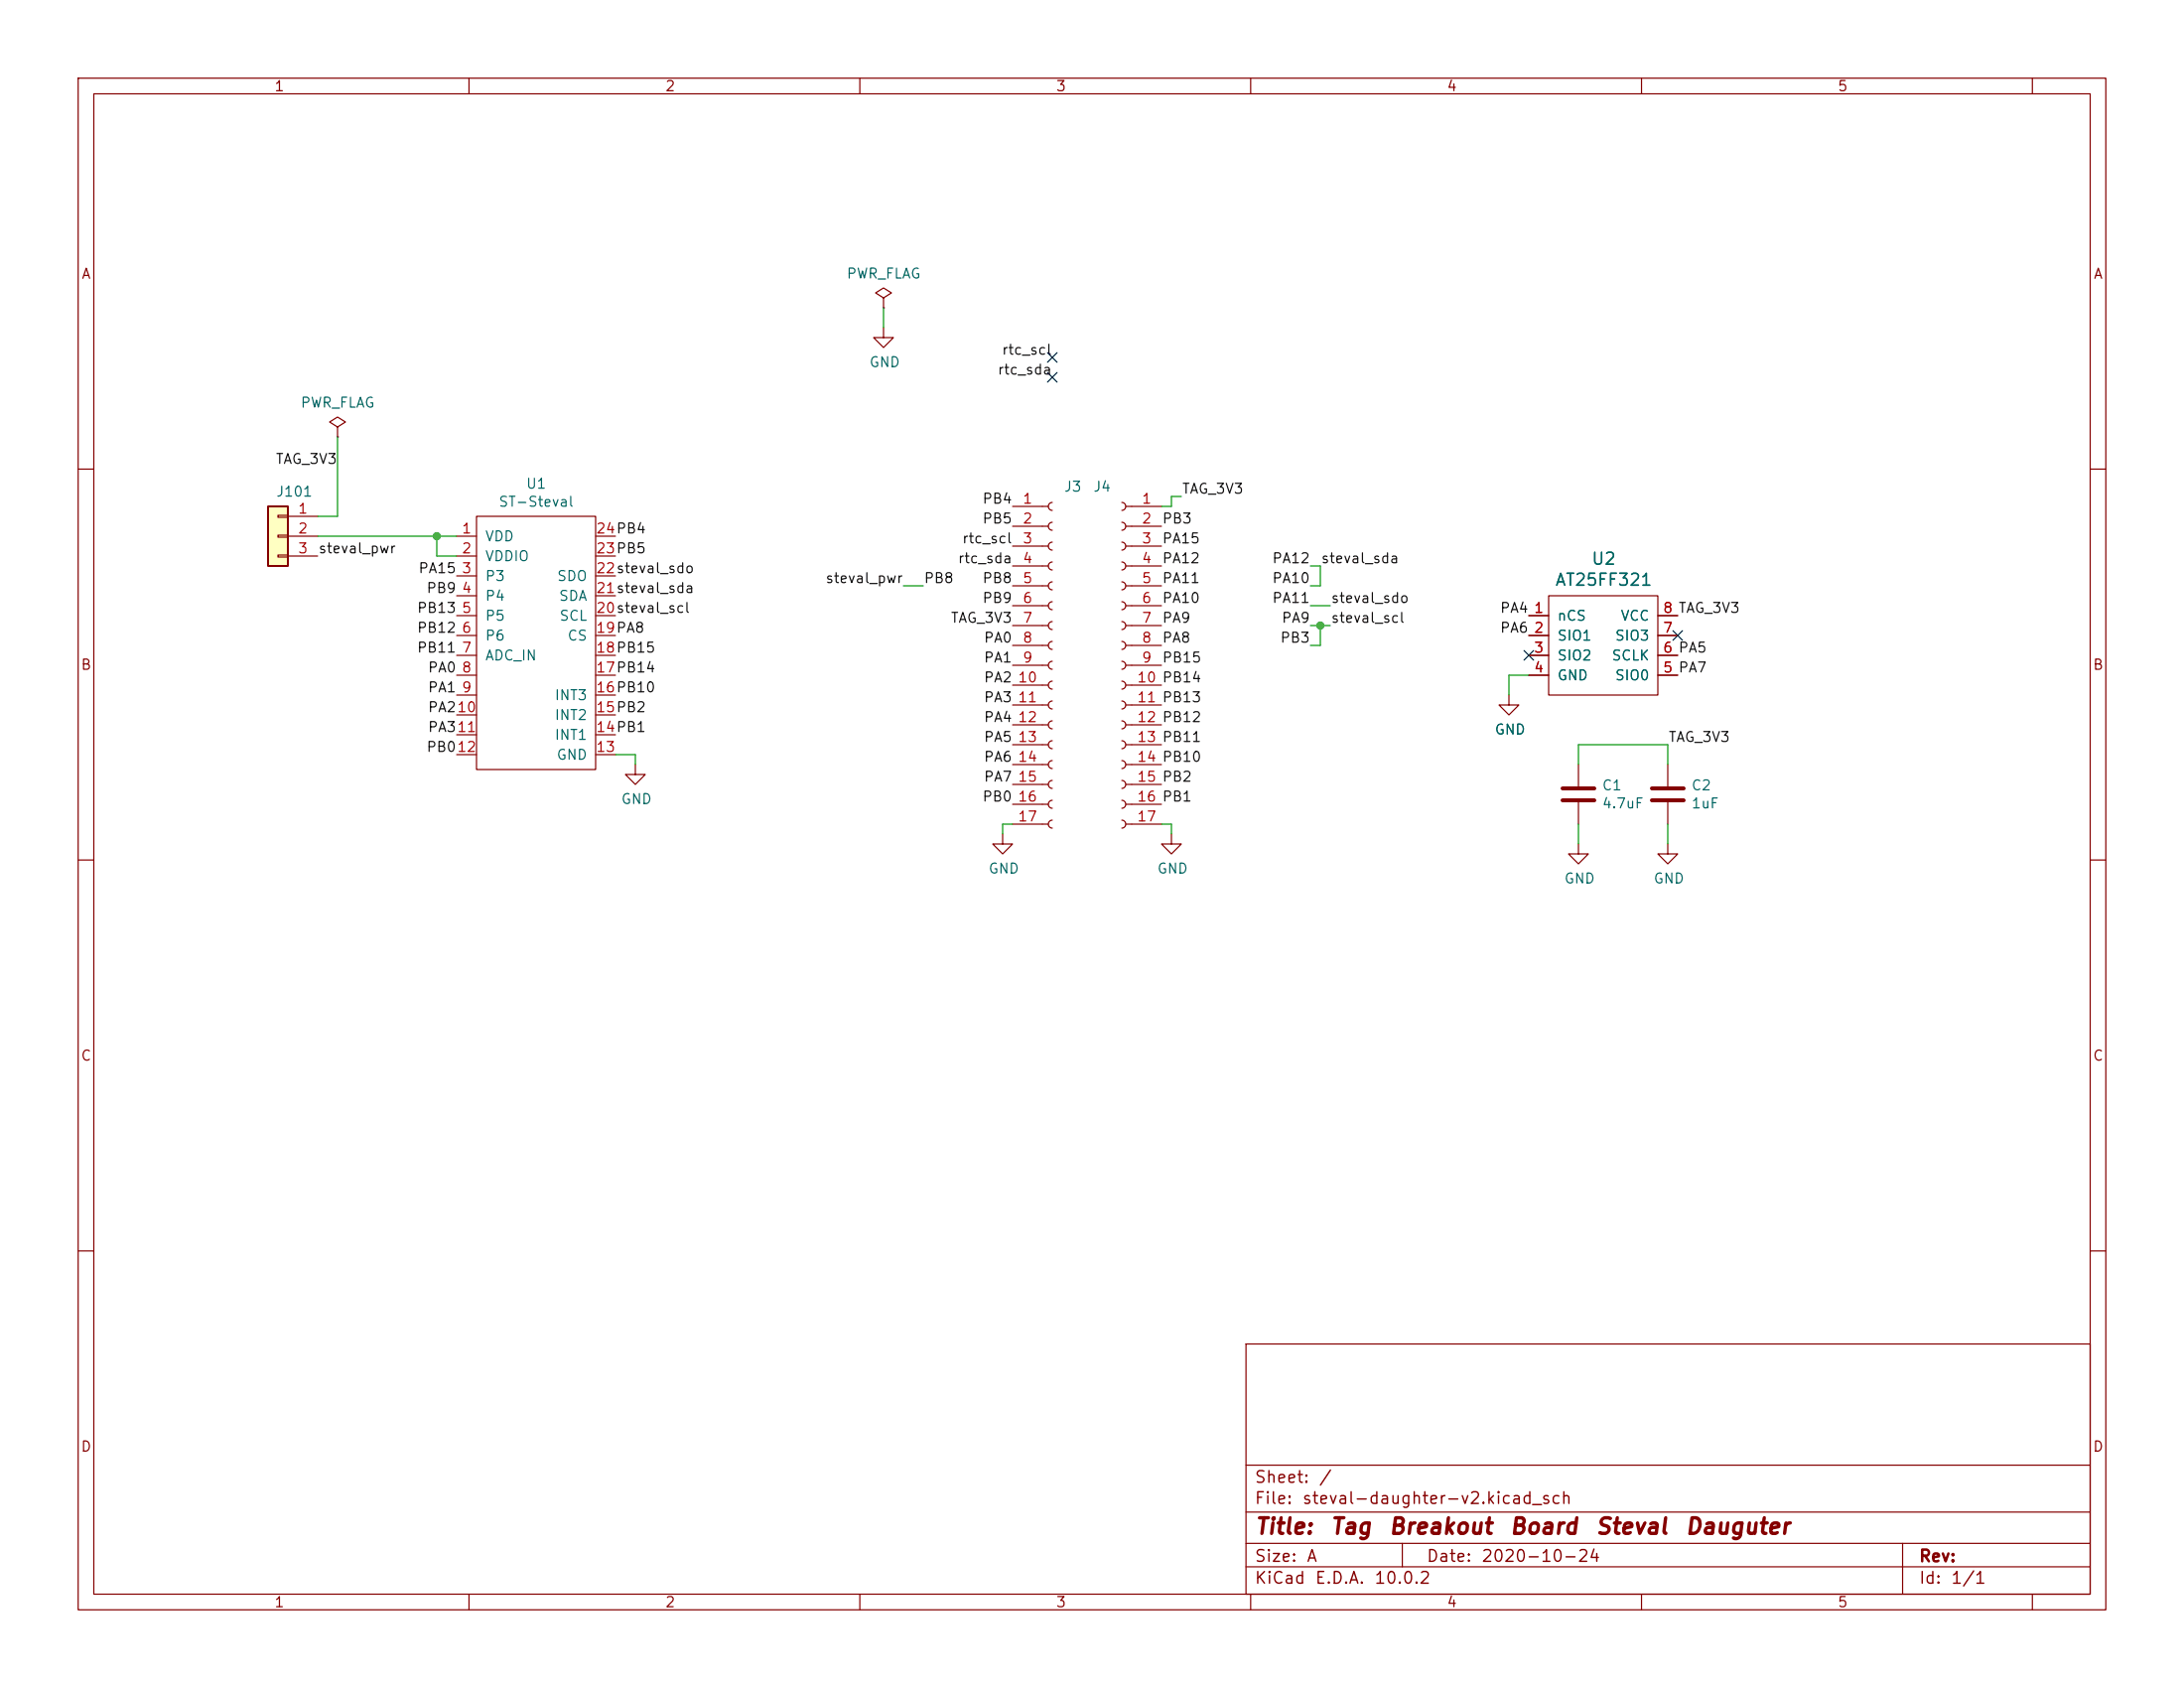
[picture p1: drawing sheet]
(kicad_sch
 (version 20231120)
 (generator "eeschema")
 (generator_version "8.0")
 (paper "A")
 (title_block
  (title "Tag Breakout Board Steval Dauguter")
  (date "2020-10-24"))
 (lib_symbols
  (symbol "Connector_Generic:Conn_01x03"
   (pin_names
    (offset 1.016) hide) (exclude_from_sim no) (in_bom yes) (on_board yes)
   (property "Reference" "J" (at 0 5.08 0) (effects (font (size 1.27 1.27))))
   (property "Value" "Conn_01x03" (at 0 -5.08 0) (effects (font (size 1.27 1.27))))
   (property "Footprint" "" (at 0 0 0) (effects (font (size 1.27 1.27)) (hide yes)))
   (property "Datasheet" "~" (at 0 0 0) (effects (font (size 1.27 1.27)) (hide yes)))
   (property "Description" "Generic connector, single row, 01x03, script generated (kicad-library-utils/schlib/autogen/connector/)" (at 0 0 0) (effects (font (size 1.27 1.27)) (hide yes)))
   (symbol "Conn_01x03_1_1"
    (rectangle (start -1.27 -2.413) (end 0 -2.667) (stroke (width 0.1524) (type default)) (fill (type none)))
    (rectangle (start -1.27 0.127) (end 0 -0.127) (stroke (width 0.1524) (type default)) (fill (type none)))
    (rectangle (start -1.27 2.667) (end 0 2.413) (stroke (width 0.1524) (type default)) (fill (type none)))
    (rectangle (start -1.27 3.81) (end 1.27 -3.81) (stroke (width 0.254) (type default)) (fill (type background)))
    (pin passive line (at -5.08 2.54 0) (length 3.81) (name "Pin_1" (effects (font (size 1.27 1.27)))) (number "1" (effects (font (size 1.27 1.27)))))
    (pin passive line (at -5.08 0 0) (length 3.81) (name "Pin_2" (effects (font (size 1.27 1.27)))) (number "2" (effects (font (size 1.27 1.27)))))
    (pin passive line (at -5.08 -2.54 0) (length 3.81) (name "Pin_3" (effects (font (size 1.27 1.27)))) (number "3" (effects (font (size 1.27 1.27)))))))
  (symbol "Device:C"
   (pin_numbers hide)
   (pin_names
    (offset 0.254)) (exclude_from_sim no) (in_bom yes) (on_board yes)
   (property "Reference" "C" (at 0.635 2.54 0) (effects (font (size 1.27 1.27)) (justify left)))
   (property "Value" "C" (at 0.635 -2.54 0) (effects (font (size 1.27 1.27)) (justify left)))
   (property "Footprint" "" (at 0.9652 -3.81 0) (effects (font (size 1.27 1.27)) (hide yes)))
   (property "Datasheet" "~" (at 0 0 0) (effects (font (size 1.27 1.27)) (hide yes)))
   (property "Description" "Unpolarized capacitor" (at 0 0 0) (effects (font (size 1.27 1.27)) (hide yes)))
   (symbol "C_0_1"
    (polyline (pts (xy -2.032 -0.762) (xy 2.032 -0.762)) (stroke (width 0.508) (type default)) (fill (type none)))
    (polyline (pts (xy -2.032 0.762) (xy 2.032 0.762)) (stroke (width 0.508) (type default)) (fill (type none))))
   (symbol "C_1_1"
    (pin passive line (at 0 3.81 270) (length 2.794) (name "~" (effects (font (size 1.27 1.27)))) (number "1" (effects (font (size 1.27 1.27)))))
    (pin passive line (at 0 -3.81 90) (length 2.794) (name "~" (effects (font (size 1.27 1.27)))) (number "2" (effects (font (size 1.27 1.27)))))))
  (symbol "power:GND"
   (power)
   (pin_names
    (offset 0)) (exclude_from_sim no) (in_bom yes) (on_board yes)
   (property "Reference" "#PWR" (at 0 -6.35 0) (effects (font (size 1.27 1.27)) (hide yes)))
   (property "Value" "GND" (at 0 -3.81 0) (effects (font (size 1.27 1.27))))
   (property "Footprint" "" (at 0 0 0) (effects (font (size 1.27 1.27)) (hide yes)))
   (property "Datasheet" "" (at 0 0 0) (effects (font (size 1.27 1.27)) (hide yes)))
   (property "Description" "Power symbol creates a global label with name \"GND\" , ground" (at 0 0 0) (effects (font (size 1.27 1.27)) (hide yes)))
   (symbol "GND_0_1"
    (polyline (pts (xy 0 0) (xy 0 -1.27) (xy 1.27 -1.27) (xy 0 -2.54) (xy -1.27 -1.27) (xy 0 -1.27)) (stroke (width 0) (type default)) (fill (type none))))
   (symbol "GND_1_1"
    (pin power_in line (at 0 0 270) (length 0) hide (name "GND" (effects (font (size 1.27 1.27)))) (number "1" (effects (font (size 1.27 1.27)))))))
  (symbol "power:PWR_FLAG"
   (power)
   (pin_numbers hide)
   (pin_names
    (offset 0) hide) (exclude_from_sim no) (in_bom yes) (on_board yes)
   (property "Reference" "#FLG" (at 0 1.905 0) (effects (font (size 1.27 1.27)) (hide yes)))
   (property "Value" "PWR_FLAG" (at 0 3.81 0) (effects (font (size 1.27 1.27))))
   (property "Footprint" "" (at 0 0 0) (effects (font (size 1.27 1.27)) (hide yes)))
   (property "Datasheet" "~" (at 0 0 0) (effects (font (size 1.27 1.27)) (hide yes)))
   (property "Description" "Special symbol for telling ERC where power comes from" (at 0 0 0) (effects (font (size 1.27 1.27)) (hide yes)))
   (symbol "PWR_FLAG_0_0"
    (pin power_out line (at 0 0 90) (length 0) (name "pwr" (effects (font (size 1.27 1.27)))) (number "1" (effects (font (size 1.27 1.27))))))
   (symbol "PWR_FLAG_0_1"
    (polyline (pts (xy 0 0) (xy 0 1.27) (xy -1.016 1.905) (xy 0 2.54) (xy 1.016 1.905) (xy 0 1.27)) (stroke (width 0) (type default)) (fill (type none)))))
  (symbol "tag-breakout-steval-daughter-v2-rescue:Conn_01x17_Female-Connector"
   (pin_names
    (offset 1.016) hide) (exclude_from_sim no) (in_bom yes) (on_board yes)
   (property "Reference" "J" (at 0 22.86 0) (effects (font (size 1.27 1.27))))
   (property "Value" "Conn_01x17_Female-Connector" (at 0 -22.86 0) (effects (font (size 1.27 1.27))))
   (property "Footprint" "" (at 0 0 0) (effects (font (size 1.27 1.27)) (hide yes)))
   (property "Datasheet" "" (at 0 0 0) (effects (font (size 1.27 1.27)) (hide yes)))
   (property "Description" "" (at 0 0 0) (effects (font (size 1.27 1.27)) (hide yes)))
   (symbol "Conn_01x17_Female-Connector_1_1"
    (arc (start 0 -19.812) (mid -0.5058 -20.32) (end 0 -20.828) (stroke (width 0.1524) (type default)) (fill (type none)))
    (arc (start 0 -17.272) (mid -0.5058 -17.78) (end 0 -18.288) (stroke (width 0.1524) (type default)) (fill (type none)))
    (arc (start 0 -14.732) (mid -0.5058 -15.24) (end 0 -15.748) (stroke (width 0.1524) (type default)) (fill (type none)))
    (arc (start 0 -12.192) (mid -0.5058 -12.7) (end 0 -13.208) (stroke (width 0.1524) (type default)) (fill (type none)))
    (arc (start 0 -9.652) (mid -0.5058 -10.16) (end 0 -10.668) (stroke (width 0.1524) (type default)) (fill (type none)))
    (arc (start 0 -7.112) (mid -0.5058 -7.62) (end 0 -8.128) (stroke (width 0.1524) (type default)) (fill (type none)))
    (arc (start 0 -4.572) (mid -0.5058 -5.08) (end 0 -5.588) (stroke (width 0.1524) (type default)) (fill (type none)))
    (arc (start 0 -2.032) (mid -0.5058 -2.54) (end 0 -3.048) (stroke (width 0.1524) (type default)) (fill (type none)))
    (polyline (pts (xy -1.27 -20.32) (xy -0.508 -20.32)) (stroke (width 0.1524) (type default)) (fill (type none)))
    (polyline (pts (xy -1.27 -17.78) (xy -0.508 -17.78)) (stroke (width 0.1524) (type default)) (fill (type none)))
    (polyline (pts (xy -1.27 -15.24) (xy -0.508 -15.24)) (stroke (width 0.1524) (type default)) (fill (type none)))
    (polyline (pts (xy -1.27 -12.7) (xy -0.508 -12.7)) (stroke (width 0.1524) (type default)) (fill (type none)))
    (polyline (pts (xy -1.27 -10.16) (xy -0.508 -10.16)) (stroke (width 0.1524) (type default)) (fill (type none)))
    (polyline (pts (xy -1.27 -7.62) (xy -0.508 -7.62)) (stroke (width 0.1524) (type default)) (fill (type none)))
    (polyline (pts (xy -1.27 -5.08) (xy -0.508 -5.08)) (stroke (width 0.1524) (type default)) (fill (type none)))
    (polyline (pts (xy -1.27 -2.54) (xy -0.508 -2.54)) (stroke (width 0.1524) (type default)) (fill (type none)))
    (polyline (pts (xy -1.27 0) (xy -0.508 0)) (stroke (width 0.1524) (type default)) (fill (type none)))
    (polyline (pts (xy -1.27 2.54) (xy -0.508 2.54)) (stroke (width 0.1524) (type default)) (fill (type none)))
    (polyline (pts (xy -1.27 5.08) (xy -0.508 5.08)) (stroke (width 0.1524) (type default)) (fill (type none)))
    (polyline (pts (xy -1.27 7.62) (xy -0.508 7.62)) (stroke (width 0.1524) (type default)) (fill (type none)))
    (polyline (pts (xy -1.27 10.16) (xy -0.508 10.16)) (stroke (width 0.1524) (type default)) (fill (type none)))
    (polyline (pts (xy -1.27 12.7) (xy -0.508 12.7)) (stroke (width 0.1524) (type default)) (fill (type none)))
    (polyline (pts (xy -1.27 15.24) (xy -0.508 15.24)) (stroke (width 0.1524) (type default)) (fill (type none)))
    (polyline (pts (xy -1.27 17.78) (xy -0.508 17.78)) (stroke (width 0.1524) (type default)) (fill (type none)))
    (polyline (pts (xy -1.27 20.32) (xy -0.508 20.32)) (stroke (width 0.1524) (type default)) (fill (type none)))
    (arc (start 0 0.508) (mid -0.5058 0) (end 0 -0.508) (stroke (width 0.1524) (type default)) (fill (type none)))
    (arc (start 0 3.048) (mid -0.5058 2.54) (end 0 2.032) (stroke (width 0.1524) (type default)) (fill (type none)))
    (arc (start 0 5.588) (mid -0.5058 5.08) (end 0 4.572) (stroke (width 0.1524) (type default)) (fill (type none)))
    (arc (start 0 8.128) (mid -0.5058 7.62) (end 0 7.112) (stroke (width 0.1524) (type default)) (fill (type none)))
    (arc (start 0 10.668) (mid -0.5058 10.16) (end 0 9.652) (stroke (width 0.1524) (type default)) (fill (type none)))
    (arc (start 0 13.208) (mid -0.5058 12.7) (end 0 12.192) (stroke (width 0.1524) (type default)) (fill (type none)))
    (arc (start 0 15.748) (mid -0.5058 15.24) (end 0 14.732) (stroke (width 0.1524) (type default)) (fill (type none)))
    (arc (start 0 18.288) (mid -0.5058 17.78) (end 0 17.272) (stroke (width 0.1524) (type default)) (fill (type none)))
    (arc (start 0 20.828) (mid -0.5058 20.32) (end 0 19.812) (stroke (width 0.1524) (type default)) (fill (type none)))
    (pin passive line (at -5.08 20.32 0) (length 3.81) (name "Pin_1" (effects (font (size 1.27 1.27)))) (number "1" (effects (font (size 1.27 1.27)))))
    (pin passive line (at -5.08 -2.54 0) (length 3.81) (name "Pin_10" (effects (font (size 1.27 1.27)))) (number "10" (effects (font (size 1.27 1.27)))))
    (pin passive line (at -5.08 -5.08 0) (length 3.81) (name "Pin_11" (effects (font (size 1.27 1.27)))) (number "11" (effects (font (size 1.27 1.27)))))
    (pin passive line (at -5.08 -7.62 0) (length 3.81) (name "Pin_12" (effects (font (size 1.27 1.27)))) (number "12" (effects (font (size 1.27 1.27)))))
    (pin passive line (at -5.08 -10.16 0) (length 3.81) (name "Pin_13" (effects (font (size 1.27 1.27)))) (number "13" (effects (font (size 1.27 1.27)))))
    (pin passive line (at -5.08 -12.7 0) (length 3.81) (name "Pin_14" (effects (font (size 1.27 1.27)))) (number "14" (effects (font (size 1.27 1.27)))))
    (pin passive line (at -5.08 -15.24 0) (length 3.81) (name "Pin_15" (effects (font (size 1.27 1.27)))) (number "15" (effects (font (size 1.27 1.27)))))
    (pin passive line (at -5.08 -17.78 0) (length 3.81) (name "Pin_16" (effects (font (size 1.27 1.27)))) (number "16" (effects (font (size 1.27 1.27)))))
    (pin passive line (at -5.08 -20.32 0) (length 3.81) (name "Pin_17" (effects (font (size 1.27 1.27)))) (number "17" (effects (font (size 1.27 1.27)))))
    (pin passive line (at -5.08 17.78 0) (length 3.81) (name "Pin_2" (effects (font (size 1.27 1.27)))) (number "2" (effects (font (size 1.27 1.27)))))
    (pin passive line (at -5.08 15.24 0) (length 3.81) (name "Pin_3" (effects (font (size 1.27 1.27)))) (number "3" (effects (font (size 1.27 1.27)))))
    (pin passive line (at -5.08 12.7 0) (length 3.81) (name "Pin_4" (effects (font (size 1.27 1.27)))) (number "4" (effects (font (size 1.27 1.27)))))
    (pin passive line (at -5.08 10.16 0) (length 3.81) (name "Pin_5" (effects (font (size 1.27 1.27)))) (number "5" (effects (font (size 1.27 1.27)))))
    (pin passive line (at -5.08 7.62 0) (length 3.81) (name "Pin_6" (effects (font (size 1.27 1.27)))) (number "6" (effects (font (size 1.27 1.27)))))
    (pin passive line (at -5.08 5.08 0) (length 3.81) (name "Pin_7" (effects (font (size 1.27 1.27)))) (number "7" (effects (font (size 1.27 1.27)))))
    (pin passive line (at -5.08 2.54 0) (length 3.81) (name "Pin_8" (effects (font (size 1.27 1.27)))) (number "8" (effects (font (size 1.27 1.27)))))
    (pin passive line (at -5.08 0 0) (length 3.81) (name "Pin_9" (effects (font (size 1.27 1.27)))) (number "9" (effects (font (size 1.27 1.27)))))))
  (symbol "tag-breakout-steval-daughter-v2-rescue:MX25R6435F-gpsparts"
   (pin_names
    (offset 1.016)) (exclude_from_sim no) (in_bom yes) (on_board yes)
   (property "Reference" "U" (at 0 8.89 0) (effects (font (size 1.524 1.524))))
   (property "Value" "MX25R6435F-gpsparts" (at 0 -8.89 0) (effects (font (size 1.524 1.524))))
   (property "Footprint" "" (at 0 0 0) (effects (font (size 1.524 1.524)) (hide yes)))
   (property "Datasheet" "" (at 0 0 0) (effects (font (size 1.524 1.524)) (hide yes)))
   (property "Description" "" (at 0 0 0) (effects (font (size 1.27 1.27)) (hide yes)))
   (symbol "MX25R6435F-gpsparts_0_1"
    (rectangle (start -7.62 -6.35) (end 6.35 6.35) (stroke (width 0) (type default)) (fill (type none))))
   (symbol "MX25R6435F-gpsparts_1_1"
    (pin input line (at -10.16 3.81 0) (length 2.54) (name "nCS" (effects (font (size 1.27 1.27)))) (number "1" (effects (font (size 1.27 1.27)))))
    (pin bidirectional line (at -10.16 1.27 0) (length 2.54) (name "SIO1" (effects (font (size 1.27 1.27)))) (number "2" (effects (font (size 1.27 1.27)))))
    (pin bidirectional line (at -10.16 -1.27 0) (length 2.54) (name "SIO2" (effects (font (size 1.27 1.27)))) (number "3" (effects (font (size 1.27 1.27)))))
    (pin power_in line (at -10.16 -3.81 0) (length 2.54) (name "GND" (effects (font (size 1.27 1.27)))) (number "4" (effects (font (size 1.27 1.27)))))
    (pin bidirectional line (at 8.89 -3.81 180) (length 2.54) (name "SIO0" (effects (font (size 1.27 1.27)))) (number "5" (effects (font (size 1.27 1.27)))))
    (pin input line (at 8.89 -1.27 180) (length 2.54) (name "SCLK" (effects (font (size 1.27 1.27)))) (number "6" (effects (font (size 1.27 1.27)))))
    (pin bidirectional line (at 8.89 1.27 180) (length 2.54) (name "SIO3" (effects (font (size 1.27 1.27)))) (number "7" (effects (font (size 1.27 1.27)))))
    (pin power_in line (at 8.89 3.81 180) (length 2.54) (name "VCC" (effects (font (size 1.27 1.27)))) (number "8" (effects (font (size 1.27 1.27)))))))
  (symbol "tag-breakout-steval-daughter-v2-rescue:ST-Steval-gpsparts"
   (pin_names
    (offset 1.016)) (exclude_from_sim no) (in_bom yes) (on_board yes)
   (property "Reference" "U" (at -0.635 15.875 0) (effects (font (size 1.27 1.27))))
   (property "Value" "ST-Steval-gpsparts" (at 0 13.97 0) (effects (font (size 1.27 1.27))))
   (property "Footprint" "" (at 0 10.16 0) (effects (font (size 1.27 1.27)) (hide yes)))
   (property "Datasheet" "" (at 0 10.16 0) (effects (font (size 1.27 1.27)) (hide yes)))
   (property "Description" "" (at 0 0 0) (effects (font (size 1.27 1.27)) (hide yes)))
   (symbol "ST-Steval-gpsparts_0_1"
    (rectangle (start 7.62 12.7) (end -7.62 -19.685) (stroke (width 0) (type default)) (fill (type none))))
   (symbol "ST-Steval-gpsparts_1_1"
    (pin power_in line (at -10.16 10.16 0) (length 2.54) (name "VDD" (effects (font (size 1.27 1.27)))) (number "1" (effects (font (size 1.27 1.27)))))
    (pin input line (at -10.16 -12.7 0) (length 2.54) (name "~" (effects (font (size 1.27 1.27)))) (number "10" (effects (font (size 1.27 1.27)))))
    (pin input line (at -10.16 -15.24 0) (length 2.54) (name "~" (effects (font (size 1.27 1.27)))) (number "11" (effects (font (size 1.27 1.27)))))
    (pin input line (at -10.16 -17.78 0) (length 2.54) (name "~" (effects (font (size 1.27 1.27)))) (number "12" (effects (font (size 1.27 1.27)))))
    (pin power_in line (at 10.16 -17.78 180) (length 2.54) (name "GND" (effects (font (size 1.27 1.27)))) (number "13" (effects (font (size 1.27 1.27)))))
    (pin input line (at 10.16 -15.24 180) (length 2.54) (name "INT1" (effects (font (size 1.27 1.27)))) (number "14" (effects (font (size 1.27 1.27)))))
    (pin input line (at 10.16 -12.7 180) (length 2.54) (name "INT2" (effects (font (size 1.27 1.27)))) (number "15" (effects (font (size 1.27 1.27)))))
    (pin input line (at 10.16 -10.16 180) (length 2.54) (name "INT3" (effects (font (size 1.27 1.27)))) (number "16" (effects (font (size 1.27 1.27)))))
    (pin input line (at 10.16 -7.62 180) (length 2.54) (name "~" (effects (font (size 1.27 1.27)))) (number "17" (effects (font (size 1.27 1.27)))))
    (pin input line (at 10.16 -5.08 180) (length 2.54) (name "~" (effects (font (size 1.27 1.27)))) (number "18" (effects (font (size 1.27 1.27)))))
    (pin input line (at 10.16 -2.54 180) (length 2.54) (name "CS" (effects (font (size 1.27 1.27)))) (number "19" (effects (font (size 1.27 1.27)))))
    (pin power_in line (at -10.16 7.62 0) (length 2.54) (name "VDDIO" (effects (font (size 1.27 1.27)))) (number "2" (effects (font (size 1.27 1.27)))))
    (pin input line (at 10.16 0 180) (length 2.54) (name "SCL" (effects (font (size 1.27 1.27)))) (number "20" (effects (font (size 1.27 1.27)))))
    (pin input line (at 10.16 2.54 180) (length 2.54) (name "SDA" (effects (font (size 1.27 1.27)))) (number "21" (effects (font (size 1.27 1.27)))))
    (pin output line (at 10.16 5.08 180) (length 2.54) (name "SDO" (effects (font (size 1.27 1.27)))) (number "22" (effects (font (size 1.27 1.27)))))
    (pin input line (at 10.16 7.62 180) (length 2.54) (name "~" (effects (font (size 1.27 1.27)))) (number "23" (effects (font (size 1.27 1.27)))))
    (pin input line (at 10.16 10.16 180) (length 2.54) (name "~" (effects (font (size 1.27 1.27)))) (number "24" (effects (font (size 1.27 1.27)))))
    (pin input line (at -10.16 5.08 0) (length 2.54) (name "P3" (effects (font (size 1.27 1.27)))) (number "3" (effects (font (size 1.27 1.27)))))
    (pin input line (at -10.16 2.54 0) (length 2.54) (name "P4" (effects (font (size 1.27 1.27)))) (number "4" (effects (font (size 1.27 1.27)))))
    (pin input line (at -10.16 0 0) (length 2.54) (name "P5" (effects (font (size 1.27 1.27)))) (number "5" (effects (font (size 1.27 1.27)))))
    (pin input line (at -10.16 -2.54 0) (length 2.54) (name "P6" (effects (font (size 1.27 1.27)))) (number "6" (effects (font (size 1.27 1.27)))))
    (pin input line (at -10.16 -5.08 0) (length 2.54) (name "ADC_IN" (effects (font (size 1.27 1.27)))) (number "7" (effects (font (size 1.27 1.27)))))
    (pin input line (at -10.16 -7.62 0) (length 2.54) (name "~" (effects (font (size 1.27 1.27)))) (number "8" (effects (font (size 1.27 1.27)))))
    (pin input line (at -10.16 -10.16 0) (length 2.54) (name "~" (effects (font (size 1.27 1.27)))) (number "9" (effects (font (size 1.27 1.27))))))))
 (junction
  (at 168.91 80.01)
  (diameter 0)
  (color 0 0 0 0))
 (junction
  (at 55.88 68.58)
  (diameter 0)
  (color 0 0 0 0))
 (no_connect
  (at 195.58 83.82))
 (no_connect
  (at 134.62 48.26))
 (no_connect
  (at 214.63 81.28))
 (no_connect
  (at 134.62 45.72))
 (wire
  (pts (xy 213.36 105.41) (xy 213.36 107.95))
  (stroke (width 0) (type default)))
 (wire
  (pts (xy 195.58 86.36) (xy 193.04 86.36))
  (stroke (width 0) (type default)))
 (wire
  (pts (xy 167.64 74.93) (xy 168.91 74.93))
  (stroke (width 0) (type default)))
 (wire
  (pts (xy 113.03 39.37) (xy 113.03 41.91))
  (stroke (width 0) (type default)))
 (wire
  (pts (xy 43.18 55.88) (xy 43.18 66.04))
  (stroke (width 0) (type default)))
 (wire
  (pts (xy 55.88 71.12) (xy 58.42 71.12))
  (stroke (width 0) (type default)))
 (wire
  (pts (xy 167.64 72.39) (xy 168.91 72.39))
  (stroke (width 0) (type default)))
 (wire
  (pts (xy 78.74 96.52) (xy 81.28 96.52))
  (stroke (width 0) (type default)))
 (wire
  (pts (xy 55.88 68.58) (xy 58.42 68.58))
  (stroke (width 0) (type default)))
 (wire
  (pts (xy 128.27 105.41) (xy 128.27 106.68))
  (stroke (width 0) (type default)))
 (wire
  (pts (xy 55.88 68.58) (xy 55.88 71.12))
  (stroke (width 0) (type default)))
 (wire
  (pts (xy 168.91 80.01) (xy 170.18 80.01))
  (stroke (width 0) (type default)))
 (wire
  (pts (xy 40.64 66.04) (xy 43.18 66.04))
  (stroke (width 0) (type default)))
 (wire
  (pts (xy 149.86 105.41) (xy 149.86 106.68))
  (stroke (width 0) (type default)))
 (wire
  (pts (xy 149.86 64.77) (xy 148.59 64.77))
  (stroke (width 0) (type default)))
 (wire
  (pts (xy 168.91 72.39) (xy 168.91 74.93))
  (stroke (width 0) (type default)))
 (wire
  (pts (xy 213.36 95.25) (xy 201.93 95.25))
  (stroke (width 0) (type default)))
 (wire
  (pts (xy 40.64 68.58) (xy 55.88 68.58))
  (stroke (width 0) (type default)))
 (wire
  (pts (xy 149.86 63.5) (xy 149.86 64.77))
  (stroke (width 0) (type default)))
 (wire
  (pts (xy 193.04 86.36) (xy 193.04 88.9))
  (stroke (width 0) (type default)))
 (wire
  (pts (xy 129.54 105.41) (xy 128.27 105.41))
  (stroke (width 0) (type default)))
 (wire
  (pts (xy 167.64 82.55) (xy 168.91 82.55))
  (stroke (width 0) (type default)))
 (wire
  (pts (xy 168.91 82.55) (xy 168.91 80.01))
  (stroke (width 0) (type default)))
 (wire
  (pts (xy 81.28 96.52) (xy 81.28 97.79))
  (stroke (width 0) (type default)))
 (wire
  (pts (xy 151.13 63.5) (xy 149.86 63.5))
  (stroke (width 0) (type default)))
 (wire
  (pts (xy 167.64 77.47) (xy 170.18 77.47))
  (stroke (width 0) (type default)))
 (wire
  (pts (xy 167.64 80.01) (xy 168.91 80.01))
  (stroke (width 0) (type default)))
 (wire
  (pts (xy 115.57 74.93) (xy 118.11 74.93))
  (stroke (width 0) (type default)))
 (wire
  (pts (xy 201.93 105.41) (xy 201.93 107.95))
  (stroke (width 0) (type default)))
 (wire
  (pts (xy 148.59 105.41) (xy 149.86 105.41))
  (stroke (width 0) (type default)))
 (wire
  (pts (xy 201.93 95.25) (xy 201.93 97.79))
  (stroke (width 0) (type default)))
 (wire
  (pts (xy 213.36 95.25) (xy 213.36 97.79))
  (stroke (width 0) (type default)))
 (label "PA7"
  (at 129.54 100.33 180)
  (effects (font (size 1.27 1.27)) (justify right bottom)))
 (label "PA11"
  (at 167.64 77.47 180)
  (effects (font (size 1.27 1.27)) (justify right bottom)))
 (label "PA3"
  (at 129.54 90.17 180)
  (effects (font (size 1.27 1.27)) (justify right bottom)))
 (label "steval_pwr"
  (at 115.57 74.93 180)
  (effects (font (size 1.27 1.27)) (justify right bottom)))
 (label "PA4"
  (at 129.54 92.71 180)
  (effects (font (size 1.27 1.27)) (justify right bottom)))
 (label "rtc_sda"
  (at 129.54 72.39 180)
  (effects (font (size 1.27 1.27)) (justify right bottom)))
 (label "PA7"
  (at 214.63 86.36 0)
  (effects (font (size 1.27 1.27)) (justify left bottom)))
 (label "PA2"
  (at 58.42 91.44 180)
  (effects (font (size 1.27 1.27)) (justify right bottom)))
 (label "rtc_sda"
  (at 134.62 48.26 180)
  (effects (font (size 1.27 1.27)) (justify right bottom)))
 (label "TAG_3V3"
  (at 43.18 59.69 180)
  (effects (font (size 1.27 1.27)) (justify right bottom)))
 (label "PA9"
  (at 148.59 80.01 0)
  (effects (font (size 1.27 1.27)) (justify left bottom)))
 (label "TAG_3V3"
  (at 214.63 78.74 0)
  (effects (font (size 1.27 1.27)) (justify left bottom)))
 (label "PB13"
  (at 58.42 78.74 180)
  (effects (font (size 1.27 1.27)) (justify right bottom)))
 (label "PB10"
  (at 78.74 88.9 0)
  (effects (font (size 1.27 1.27)) (justify left bottom)))
 (label "PB10"
  (at 148.59 97.79 0)
  (effects (font (size 1.27 1.27)) (justify left bottom)))
 (label "PB1"
  (at 148.59 102.87 0)
  (effects (font (size 1.27 1.27)) (justify left bottom)))
 (label "PA0"
  (at 129.54 82.55 180)
  (effects (font (size 1.27 1.27)) (justify right bottom)))
 (label "PA15"
  (at 58.42 73.66 180)
  (effects (font (size 1.27 1.27)) (justify right bottom)))
 (label "PA11"
  (at 148.59 74.93 0)
  (effects (font (size 1.27 1.27)) (justify left bottom)))
 (label "PB3"
  (at 148.59 67.31 0)
  (effects (font (size 1.27 1.27)) (justify left bottom)))
 (label "PB5"
  (at 78.74 71.12 0)
  (effects (font (size 1.27 1.27)) (justify left bottom)))
 (label "PB15"
  (at 78.74 83.82 0)
  (effects (font (size 1.27 1.27)) (justify left bottom)))
 (label "steval_sdo"
  (at 78.74 73.66 0)
  (effects (font (size 1.27 1.27)) (justify left bottom)))
 (label "PB15"
  (at 148.59 85.09 0)
  (effects (font (size 1.27 1.27)) (justify left bottom)))
 (label "PA1"
  (at 129.54 85.09 180)
  (effects (font (size 1.27 1.27)) (justify right bottom)))
 (label "steval_pwr"
  (at 40.64 71.12 0)
  (effects (font (size 1.27 1.27)) (justify left bottom)))
 (label "PA8"
  (at 78.74 81.28 0)
  (effects (font (size 1.27 1.27)) (justify left bottom)))
 (label "PB0"
  (at 129.54 102.87 180)
  (effects (font (size 1.27 1.27)) (justify right bottom)))
 (label "PB0"
  (at 58.42 96.52 180)
  (effects (font (size 1.27 1.27)) (justify right bottom)))
 (label "PA4"
  (at 195.58 78.74 180)
  (effects (font (size 1.27 1.27)) (justify right bottom)))
 (label "PA3"
  (at 58.42 93.98 180)
  (effects (font (size 1.27 1.27)) (justify right bottom)))
 (label "steval_scl"
  (at 78.74 78.74 0)
  (effects (font (size 1.27 1.27)) (justify left bottom)))
 (label "PA2"
  (at 129.54 87.63 180)
  (effects (font (size 1.27 1.27)) (justify right bottom)))
 (label "PA12"
  (at 148.59 72.39 0)
  (effects (font (size 1.27 1.27)) (justify left bottom)))
 (label "PA5"
  (at 129.54 95.25 180)
  (effects (font (size 1.27 1.27)) (justify right bottom)))
 (label "PB12"
  (at 58.42 81.28 180)
  (effects (font (size 1.27 1.27)) (justify right bottom)))
 (label "rtc_scl"
  (at 129.54 69.85 180)
  (effects (font (size 1.27 1.27)) (justify right bottom)))
 (label "PB8"
  (at 129.54 74.93 180)
  (effects (font (size 1.27 1.27)) (justify right bottom)))
 (label "PB14"
  (at 78.74 86.36 0)
  (effects (font (size 1.27 1.27)) (justify left bottom)))
 (label "PA8"
  (at 148.59 82.55 0)
  (effects (font (size 1.27 1.27)) (justify left bottom)))
 (label "PB1"
  (at 78.74 93.98 0)
  (effects (font (size 1.27 1.27)) (justify left bottom)))
 (label "PB8"
  (at 118.11 74.93 0)
  (effects (font (size 1.27 1.27)) (justify left bottom)))
 (label "PB11"
  (at 148.59 95.25 0)
  (effects (font (size 1.27 1.27)) (justify left bottom)))
 (label "PA10"
  (at 167.64 74.93 180)
  (effects (font (size 1.27 1.27)) (justify right bottom)))
 (label "PB5"
  (at 129.54 67.31 180)
  (effects (font (size 1.27 1.27)) (justify right bottom)))
 (label "PB12"
  (at 148.59 92.71 0)
  (effects (font (size 1.27 1.27)) (justify left bottom)))
 (label "PA10"
  (at 148.59 77.47 0)
  (effects (font (size 1.27 1.27)) (justify left bottom)))
 (label "PA9"
  (at 167.64 80.01 180)
  (effects (font (size 1.27 1.27)) (justify right bottom)))
 (label "PA0"
  (at 58.42 86.36 180)
  (effects (font (size 1.27 1.27)) (justify right bottom)))
 (label "PB4"
  (at 129.54 64.77 180)
  (effects (font (size 1.27 1.27)) (justify right bottom)))
 (label "steval_scl"
  (at 170.18 80.01 0)
  (effects (font (size 1.27 1.27)) (justify left bottom)))
 (label "PB14"
  (at 148.59 87.63 0)
  (effects (font (size 1.27 1.27)) (justify left bottom)))
 (label "steval_sda"
  (at 78.74 76.2 0)
  (effects (font (size 1.27 1.27)) (justify left bottom)))
 (label "PB9"
  (at 58.42 76.2 180)
  (effects (font (size 1.27 1.27)) (justify right bottom)))
 (label "PA15"
  (at 148.59 69.85 0)
  (effects (font (size 1.27 1.27)) (justify left bottom)))
 (label "PA12"
  (at 167.64 72.39 180)
  (effects (font (size 1.27 1.27)) (justify right bottom)))
 (label "PA6"
  (at 195.58 81.28 180)
  (effects (font (size 1.27 1.27)) (justify right bottom)))
 (label "PB2"
  (at 148.59 100.33 0)
  (effects (font (size 1.27 1.27)) (justify left bottom)))
 (label "PA5"
  (at 214.63 83.82 0)
  (effects (font (size 1.27 1.27)) (justify left bottom)))
 (label "PB2"
  (at 78.74 91.44 0)
  (effects (font (size 1.27 1.27)) (justify left bottom)))
 (label "TAG_3V3"
  (at 151.13 63.5 0)
  (effects (font (size 1.27 1.27)) (justify left bottom)))
 (label "PA6"
  (at 129.54 97.79 180)
  (effects (font (size 1.27 1.27)) (justify right bottom)))
 (label "PB11"
  (at 58.42 83.82 180)
  (effects (font (size 1.27 1.27)) (justify right bottom)))
 (label "PB4"
  (at 78.74 68.58 0)
  (effects (font (size 1.27 1.27)) (justify left bottom)))
 (label "steval_sdo"
  (at 170.18 77.47 0)
  (effects (font (size 1.27 1.27)) (justify left bottom)))
 (label "PB9"
  (at 129.54 77.47 180)
  (effects (font (size 1.27 1.27)) (justify right bottom)))
 (label "PB13"
  (at 148.59 90.17 0)
  (effects (font (size 1.27 1.27)) (justify left bottom)))
 (label "PB3"
  (at 167.64 82.55 180)
  (effects (font (size 1.27 1.27)) (justify right bottom)))
 (label "TAG_3V3"
  (at 213.36 95.25 0)
  (effects (font (size 1.27 1.27)) (justify left bottom)))
 (label "rtc_scl"
  (at 134.62 45.72 180)
  (effects (font (size 1.27 1.27)) (justify right bottom)))
 (label "PA1"
  (at 58.42 88.9 180)
  (effects (font (size 1.27 1.27)) (justify right bottom)))
 (label "steval_sda"
  (at 168.91 72.39 0)
  (effects (font (size 1.27 1.27)) (justify left bottom)))
 (label "TAG_3V3"
  (at 129.54 80.01 180)
  (effects (font (size 1.27 1.27)) (justify right bottom)))
 (symbol
  (lib_id "power:PWR_FLAG")
  (at 43.18 55.88 0)
  (unit 1)
  (exclude_from_sim no)
  (in_bom yes)
  (on_board yes)
  (dnp no)
  (property "Reference" "#FLG0101" (at 43.18 53.975 0) (effects (font (size 1.27 1.27)) (hide yes)))
  (property "Value" "PWR_FLAG" (at 43.18 51.4858 0) (effects (font (size 1.27 1.27))))
  (property "Footprint" "" (at 43.18 55.88 0) (effects (font (size 1.27 1.27)) (hide yes)))
  (property "Datasheet" "~" (at 43.18 55.88 0) (effects (font (size 1.27 1.27)) (hide yes)))
  (property "Description" "" (at 43.18 55.88 0) (effects (font (size 1.27 1.27)) (hide yes)))
  (pin "1"))
 (symbol
  (lib_id "power:PWR_FLAG")
  (at 113.03 39.37 0)
  (unit 1)
  (exclude_from_sim no)
  (in_bom yes)
  (on_board yes)
  (dnp no)
  (property "Reference" "#FLG0102" (at 113.03 37.465 0) (effects (font (size 1.27 1.27)) (hide yes)))
  (property "Value" "PWR_FLAG" (at 113.03 34.9758 0) (effects (font (size 1.27 1.27))))
  (property "Footprint" "" (at 113.03 39.37 0) (effects (font (size 1.27 1.27)) (hide yes)))
  (property "Datasheet" "~" (at 113.03 39.37 0) (effects (font (size 1.27 1.27)) (hide yes)))
  (property "Description" "" (at 113.03 39.37 0) (effects (font (size 1.27 1.27)) (hide yes)))
  (pin "1"))
 (symbol
  (lib_id "power:GND")
  (at 113.03 41.91 0)
  (unit 1)
  (exclude_from_sim no)
  (in_bom yes)
  (on_board yes)
  (dnp no)
  (property "Reference" "#PWR0107" (at 113.03 48.26 0) (effects (font (size 1.27 1.27)) (hide yes)))
  (property "Value" "GND" (at 113.157 46.3042 0) (effects (font (size 1.27 1.27))))
  (property "Footprint" "" (at 113.03 41.91 0) (effects (font (size 1.27 1.27)) (hide yes)))
  (property "Datasheet" "" (at 113.03 41.91 0) (effects (font (size 1.27 1.27)) (hide yes)))
  (property "Description" "" (at 113.03 41.91 0) (effects (font (size 1.27 1.27)) (hide yes)))
  (pin "1"))
 (symbol
  (lib_id "tag-breakout-steval-daughter-v2-rescue:Conn_01x17_Female-Connector")
  (at 143.51 85.09 0)
  (mirror y)
  (unit 1)
  (exclude_from_sim no)
  (in_bom yes)
  (on_board yes)
  (dnp no)
  (property "Reference" "J4" (at 140.97 62.23 0) (effects (font (size 1.27 1.27))))
  (property "Value" "Conn_01x17" (at 138.43 62.23 0) (effects (font (size 1.27 1.27)) (hide yes)))
  (property "Footprint" "library:PinHeader_1x17_P2.54mm_Vertical_Staggered" (at 143.51 85.09 0) (effects (font (size 1.27 1.27)) (hide yes)))
  (property "Datasheet" "~" (at 143.51 85.09 0) (effects (font (size 1.27 1.27)) (hide yes)))
  (property "Description" "" (at 143.51 85.09 0) (effects (font (size 1.27 1.27)) (hide yes)))
  (pin "1")
  (pin "10")
  (pin "11")
  (pin "12")
  (pin "13")
  (pin "14")
  (pin "15")
  (pin "16")
  (pin "17")
  (pin "2")
  (pin "3")
  (pin "4")
  (pin "5")
  (pin "6")
  (pin "7")
  (pin "8")
  (pin "9"))
 (symbol
  (lib_id "tag-breakout-steval-daughter-v2-rescue:Conn_01x17_Female-Connector")
  (at 134.62 85.09 0)
  (unit 1)
  (exclude_from_sim no)
  (in_bom yes)
  (on_board yes)
  (dnp no)
  (property "Reference" "J3" (at 138.43 62.23 0) (effects (font (size 1.27 1.27)) (justify right)))
  (property "Value" "Conn_01x17" (at 144.78 62.23 0) (effects (font (size 1.27 1.27)) (justify right) (hide yes)))
  (property "Footprint" "library:PinHeader_1x17_P2.54mm_Vertical_Staggered" (at 134.62 85.09 0) (effects (font (size 1.27 1.27)) (hide yes)))
  (property "Datasheet" "~" (at 134.62 85.09 0) (effects (font (size 1.27 1.27)) (hide yes)))
  (property "Description" "" (at 134.62 85.09 0) (effects (font (size 1.27 1.27)) (hide yes)))
  (pin "1")
  (pin "10")
  (pin "11")
  (pin "12")
  (pin "13")
  (pin "14")
  (pin "15")
  (pin "16")
  (pin "17")
  (pin "2")
  (pin "3")
  (pin "4")
  (pin "5")
  (pin "6")
  (pin "7")
  (pin "8")
  (pin "9"))
 (symbol
  (lib_id "power:GND")
  (at 149.86 106.68 0)
  (unit 1)
  (exclude_from_sim no)
  (in_bom yes)
  (on_board yes)
  (dnp no)
  (property "Reference" "#PWR0101" (at 149.86 113.03 0) (effects (font (size 1.27 1.27)) (hide yes)))
  (property "Value" "GND" (at 149.987 111.0742 0) (effects (font (size 1.27 1.27))))
  (property "Footprint" "" (at 149.86 106.68 0) (effects (font (size 1.27 1.27)) (hide yes)))
  (property "Datasheet" "" (at 149.86 106.68 0) (effects (font (size 1.27 1.27)) (hide yes)))
  (property "Description" "" (at 149.86 106.68 0) (effects (font (size 1.27 1.27)) (hide yes)))
  (pin "1"))
 (symbol
  (lib_id "power:GND")
  (at 128.27 106.68 0)
  (unit 1)
  (exclude_from_sim no)
  (in_bom yes)
  (on_board yes)
  (dnp no)
  (property "Reference" "#PWR0102" (at 128.27 113.03 0) (effects (font (size 1.27 1.27)) (hide yes)))
  (property "Value" "GND" (at 128.397 111.0742 0) (effects (font (size 1.27 1.27))))
  (property "Footprint" "" (at 128.27 106.68 0) (effects (font (size 1.27 1.27)) (hide yes)))
  (property "Datasheet" "" (at 128.27 106.68 0) (effects (font (size 1.27 1.27)) (hide yes)))
  (property "Description" "" (at 128.27 106.68 0) (effects (font (size 1.27 1.27)) (hide yes)))
  (pin "1"))
 (symbol
  (lib_id "tag-breakout-steval-daughter-v2-rescue:MX25R6435F-gpsparts")
  (at 205.74 82.55 0)
  (unit 1)
  (exclude_from_sim no)
  (in_bom yes)
  (on_board yes)
  (dnp no)
  (property "Reference" "U2" (at 205.105 71.4502 0) (effects (font (size 1.524 1.524))))
  (property "Value" "AT25FF321" (at 205.105 74.1426 0) (effects (font (size 1.524 1.524))))
  (property "Footprint" "Package_SO:SO-8_5.3x6.2mm_P1.27mm" (at 205.74 82.55 0) (effects (font (size 1.524 1.524)) (hide yes)))
  (property "Datasheet" "" (at 205.74 82.55 0) (effects (font (size 1.524 1.524)) (hide yes)))
  (property "Description" "" (at 205.74 82.55 0) (effects (font (size 1.27 1.27)) (hide yes)))
  (pin "1")
  (pin "2")
  (pin "3")
  (pin "4")
  (pin "5")
  (pin "6")
  (pin "7")
  (pin "8"))
 (symbol
  (lib_id "Device:C")
  (at 201.93 101.6 0)
  (unit 1)
  (exclude_from_sim no)
  (in_bom yes)
  (on_board yes)
  (dnp no)
  (property "Reference" "C1" (at 204.851 100.4316 0) (effects (font (size 1.27 1.27)) (justify left)))
  (property "Value" "4.7uF" (at 204.851 102.743 0) (effects (font (size 1.27 1.27)) (justify left)))
  (property "Footprint" "Capacitor_SMD:C_0805_2012Metric" (at 202.8952 105.41 0) (effects (font (size 1.27 1.27)) (hide yes)))
  (property "Datasheet" "~" (at 201.93 101.6 0) (effects (font (size 1.27 1.27)) (hide yes)))
  (property "Description" "" (at 201.93 101.6 0) (effects (font (size 1.27 1.27)) (hide yes)))
  (pin "1")
  (pin "2"))
 (symbol
  (lib_id "Device:C")
  (at 213.36 101.6 0)
  (unit 1)
  (exclude_from_sim no)
  (in_bom yes)
  (on_board yes)
  (dnp no)
  (property "Reference" "C2" (at 216.281 100.4316 0) (effects (font (size 1.27 1.27)) (justify left)))
  (property "Value" "1uF" (at 216.281 102.743 0) (effects (font (size 1.27 1.27)) (justify left)))
  (property "Footprint" "Capacitor_SMD:C_0805_2012Metric" (at 214.3252 105.41 0) (effects (font (size 1.27 1.27)) (hide yes)))
  (property "Datasheet" "~" (at 213.36 101.6 0) (effects (font (size 1.27 1.27)) (hide yes)))
  (property "Description" "" (at 213.36 101.6 0) (effects (font (size 1.27 1.27)) (hide yes)))
  (pin "1")
  (pin "2"))
 (symbol
  (lib_id "power:GND")
  (at 201.93 107.95 0)
  (unit 1)
  (exclude_from_sim no)
  (in_bom yes)
  (on_board yes)
  (dnp no)
  (property "Reference" "#PWR0103" (at 201.93 114.3 0) (effects (font (size 1.27 1.27)) (hide yes)))
  (property "Value" "GND" (at 202.057 112.3442 0) (effects (font (size 1.27 1.27))))
  (property "Footprint" "" (at 201.93 107.95 0) (effects (font (size 1.27 1.27)) (hide yes)))
  (property "Datasheet" "" (at 201.93 107.95 0) (effects (font (size 1.27 1.27)) (hide yes)))
  (property "Description" "" (at 201.93 107.95 0) (effects (font (size 1.27 1.27)) (hide yes)))
  (pin "1"))
 (symbol
  (lib_id "power:GND")
  (at 213.36 107.95 0)
  (unit 1)
  (exclude_from_sim no)
  (in_bom yes)
  (on_board yes)
  (dnp no)
  (property "Reference" "#PWR0104" (at 213.36 114.3 0) (effects (font (size 1.27 1.27)) (hide yes)))
  (property "Value" "GND" (at 213.487 112.3442 0) (effects (font (size 1.27 1.27))))
  (property "Footprint" "" (at 213.36 107.95 0) (effects (font (size 1.27 1.27)) (hide yes)))
  (property "Datasheet" "" (at 213.36 107.95 0) (effects (font (size 1.27 1.27)) (hide yes)))
  (property "Description" "" (at 213.36 107.95 0) (effects (font (size 1.27 1.27)) (hide yes)))
  (pin "1"))
 (symbol
  (lib_id "power:GND")
  (at 193.04 88.9 0)
  (unit 1)
  (exclude_from_sim no)
  (in_bom yes)
  (on_board yes)
  (dnp no)
  (property "Reference" "#PWR0105" (at 193.04 95.25 0) (effects (font (size 1.27 1.27)) (hide yes)))
  (property "Value" "GND" (at 193.167 93.2942 0) (effects (font (size 1.27 1.27))))
  (property "Footprint" "" (at 193.04 88.9 0) (effects (font (size 1.27 1.27)) (hide yes)))
  (property "Datasheet" "" (at 193.04 88.9 0) (effects (font (size 1.27 1.27)) (hide yes)))
  (property "Description" "" (at 193.04 88.9 0) (effects (font (size 1.27 1.27)) (hide yes)))
  (pin "1"))
 (symbol
  (lib_id "tag-breakout-steval-daughter-v2-rescue:ST-Steval-gpsparts")
  (at 68.58 78.74 0)
  (unit 1)
  (exclude_from_sim no)
  (in_bom yes)
  (on_board yes)
  (dnp no)
  (property "Reference" "U1" (at 68.58 61.849 0) (effects (font (size 1.27 1.27))))
  (property "Value" "ST-Steval" (at 68.58 64.1604 0) (effects (font (size 1.27 1.27))))
  (property "Footprint" "Package_DIP:DIP-24_W15.24mm_Socket" (at 68.58 68.58 0) (effects (font (size 1.27 1.27)) (hide yes)))
  (property "Datasheet" "" (at 68.58 68.58 0) (effects (font (size 1.27 1.27)) (hide yes)))
  (property "Description" "" (at 68.58 78.74 0) (effects (font (size 1.27 1.27)) (hide yes)))
  (pin "1")
  (pin "10")
  (pin "11")
  (pin "12")
  (pin "13")
  (pin "14")
  (pin "15")
  (pin "16")
  (pin "17")
  (pin "18")
  (pin "19")
  (pin "2")
  (pin "20")
  (pin "21")
  (pin "22")
  (pin "23")
  (pin "24")
  (pin "3")
  (pin "4")
  (pin "5")
  (pin "6")
  (pin "7")
  (pin "8")
  (pin "9"))
 (symbol
  (lib_id "power:GND")
  (at 81.28 97.79 0)
  (unit 1)
  (exclude_from_sim no)
  (in_bom yes)
  (on_board yes)
  (dnp no)
  (property "Reference" "#PWR0106" (at 81.28 104.14 0) (effects (font (size 1.27 1.27)) (hide yes)))
  (property "Value" "GND" (at 81.407 102.1842 0) (effects (font (size 1.27 1.27))))
  (property "Footprint" "" (at 81.28 97.79 0) (effects (font (size 1.27 1.27)) (hide yes)))
  (property "Datasheet" "" (at 81.28 97.79 0) (effects (font (size 1.27 1.27)) (hide yes)))
  (property "Description" "" (at 81.28 97.79 0) (effects (font (size 1.27 1.27)) (hide yes)))
  (pin "1"))
 (symbol
  (lib_id "Connector_Generic:Conn_01x03")
  (at 35.56 68.58 0)
  (mirror y)
  (unit 1)
  (exclude_from_sim no)
  (in_bom yes)
  (on_board yes)
  (dnp no)
  (property "Reference" "J101" (at 37.6428 62.865 0) (effects (font (size 1.27 1.27))))
  (property "Value" "Conn_01x03" (at 37.6428 62.8396 0) (effects (font (size 1.27 1.27)) (hide yes)))
  (property "Footprint" "Connector_PinHeader_2.54mm:PinHeader_1x03_P2.54mm_Vertical" (at 35.56 68.58 0) (effects (font (size 1.27 1.27)) (hide yes)))
  (property "Datasheet" "~" (at 35.56 68.58 0) (effects (font (size 1.27 1.27)) (hide yes)))
  (property "Description" "" (at 35.56 68.58 0) (effects (font (size 1.27 1.27)) (hide yes)))
  (pin "1")
  (pin "2")
  (pin "3"))
 (sheet_instances
  (path ""
   (page "1"))))
